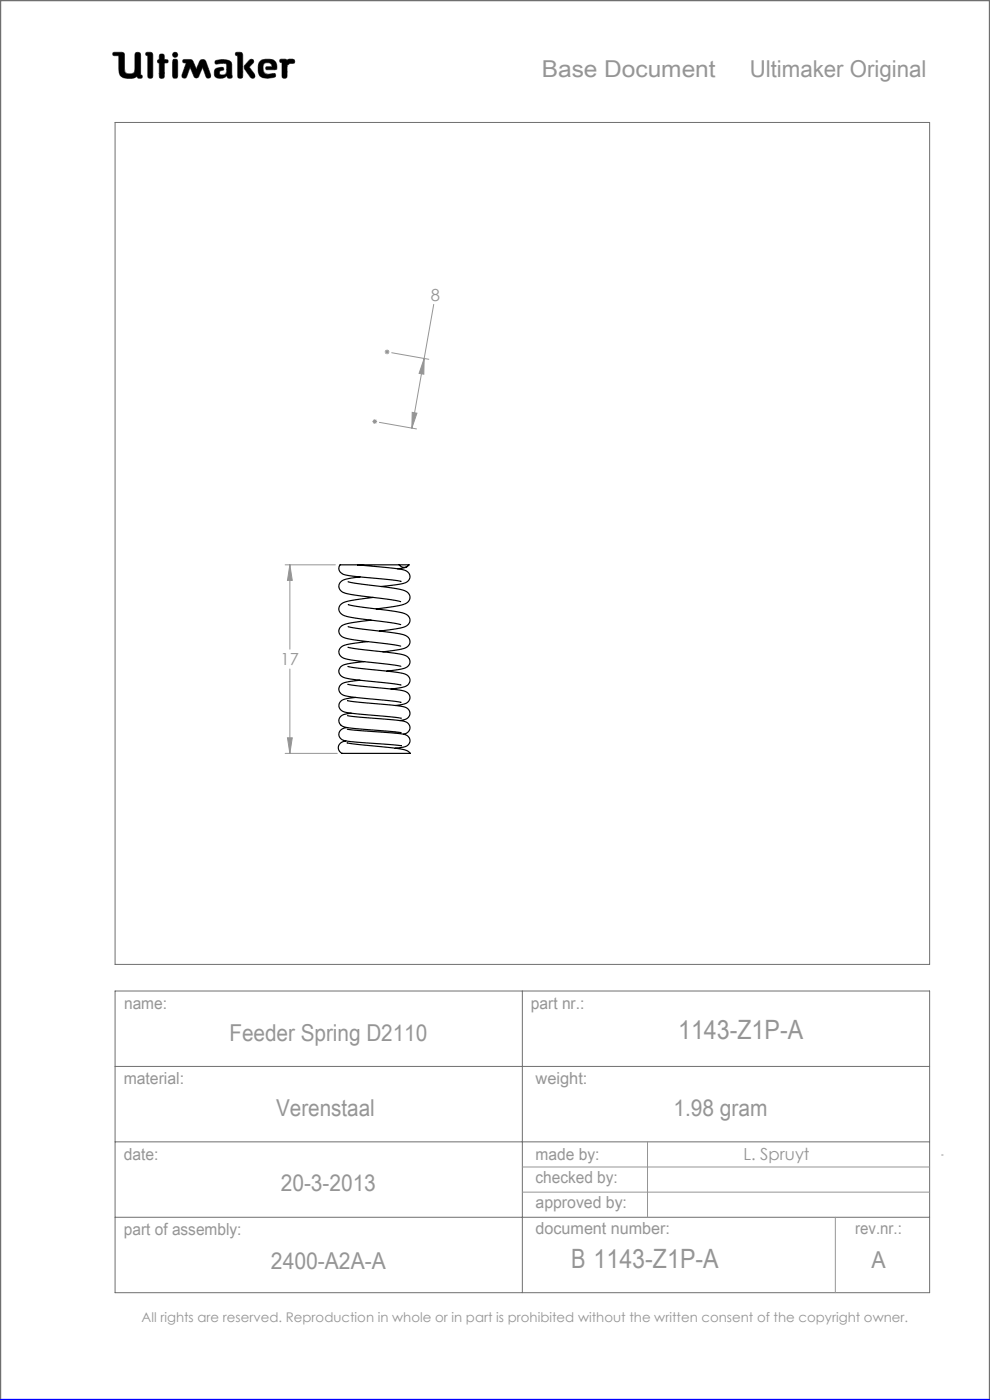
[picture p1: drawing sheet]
<svg xmlns="http://www.w3.org/2000/svg" width="210mm" height="297mm" viewBox="0 0 210 297" stroke-linecap="round" stroke-linejoin="round" font-family="sans-serif">
<g fill="none" stroke="#6f6f6f" stroke-width=".21">
<path d="M24 11.1h1.8l.5 .2 .2 4a1.62 1.62 0 0 0 2 0l.2-4a.65 .65 0 0 1 .7-.2 .65 .65 0 0 1 .4 .6v4.2l.3 .1-.1 .6a.65 .65 0 0 1-.9-.3 4 4 0 0 1-3 .2l-.6-.5-.2-.6-.1-3.6h-1.2l-.1-.3zM29.1 16.2v.1M31 11.1l1.2 .1 .2 .4v4.8a.59 .59 0 0 1-.7 .2 .59 .59 0 0 1-.4-.5v-4.3l-.4-.1zM33.8 13.4h.1M33.8 12.6h.1M33.8 12.6l-.3 .1-.1 .3 .1 .3 .3 .1M33.8 12.6v-1a.59 .59 0 0 1 .7-.1 .59 .59 0 0 1 .4 .5v.6l.6 .1a.4 .4 0 0 1 0 .6l-.6 .1-.1 3.1a.59 .59 0 0 1-.6 .1 .59 .59 0 0 1-.4-.5v-2.7M36.8 12.6h.7l.2 .5v3l-.2 .4-.3 .1-.4-.1-.2-.4v-3zM38.9 12.7l1.3-.1 .6 .2 .8 1.9 .9-2 .6-.1 .4 .1 1.2 3.2v.5l-.4 .2-.4-.1-.9-2.2-.9 2-.5 .3-.3-.2-1-2.1-.7 1.9-.3 .4-.5-.1-.2-.1v-.5l.9-2.6-.7-.1zM42.1 16.2h.1M45.7 12.9a3.6 3.6 0 0 1 3.3 .3l.2 .5v2.1a.53 .53 0 0 1-.2 .8l-.7-.1-.2-.4a1.97 1.97 0 0 1-2.5 .2 1.34 1.34 0 0 1 .4-1.8l1.3-.2 .1 .6a.74 .74 0 0 0-.9 .7 .95 .95 0 0 0 1.4 .1l.2-.6-.1-1.5a2.7 2.7 0 0 0-2 0l-.4-.2zM50.1 11.1l1.2 .1 .2 .4-.1 4.8a.59 .59 0 0 1-.6 .2 .59 .59 0 0 1-.4-.5v-4.3l-.4-.1z"/>
<path d="M52.9 12.8l.4-.2 .4 .1 .1 .4-.9 1.1 1.1 1.5 .1 .6-.2 .3h-.4a5.9 5.9 0 0 1-1.7-2.3l.2-.5zM56.6 14.8h.1M56.6 14.8l-.3-.3 .2-.3 1.2-.1-.2-.5a1.04 1.04 0 0 0-1.7 .5l.2 1.3 .8 .4M56.6 14.8h1.7l.4-.2a1.66 1.66 0 0 0-1.5-2l-1.7 .1a2.65 2.65 0 0 0-.3 3.5 3.5 3.5 0 0 0 3.2 .1l.1-.3-.2-.4-1.5 .2M56.8 15.8h.1M59.5 12.6h1.1l.3 .2a1.21 1.21 0 0 1 1.5-.1l.1 .6-1 .2-.6 .4-.1 2.5a.59 .59 0 0 1-.6 .2 .59 .59 0 0 1-.4-.5v-2.8l-.4-.2zM24.4 26h172.8v178.6h-172.8zM24.4 210.2h172.8v64h-172.8zM110.8 210.2v64M24.4 226.2h172.8M24.4 242.2h172.8M24.4 258.2h172.8"/>
<circle cx="37.2" cy="11.6" r=".56"/>
</g>
<path d="M0 297v-297h210v297" fill="none" stroke="#6f6f6f" stroke-width=".5"/>
<g fill="none" stroke="#959595" stroke-width=".21">
<path d="M81.6 74.7h1M81.8 74.3l.7 .7M82.1 74.2v1M82.5 74.3l-.7 .7M83.1 74.8l7.9 1.4M90 76l-2.6 14.8M90 76l-.1 3.4-1-.2zM92 64.6l-2 11.4M79 89.4h1M79.1 89.1l.7 .7M79.5 88.9v1M79.8 89.1l-.7 .7"/>
<path d="M80.5 89.6l7.8 1.4M87.4 87.5l1 .2-1 3.1zM60.5 119.8h10.6M61.5 119.8v17.9M61.5 119.8l.5 3.3h-1zM60.5 159.8h11M61 156.5h1l-.5 3.3zM61.5 141.9v17.9M110.8 247.6h86.4M110.8 252.9h86.4M137.4 242.2v16M177.2 258.2v16"/>
<path d="M199.7 245h.4"/>
</g>
<path d="M0 297h210" fill="none" stroke="#00f" stroke-width=".5"/>
<path d="M45.7 12.9l-.1 .4 .2 .3 1.7-.2 .6 .2-.1 1.8-.2 .4-.5 .1a.54 .54 0 0 1-.8-.5 .54 .54 0 0 1 .8-.5l.2-.1-.1-.4-.4-.1a1.31 1.31 0 0 0-1.5 .9 1.14 1.14 0 0 0 .3 1.2 1.14 1.14 0 0 0 1.2 .2l.8-.3a.23 .23 0 0 1 .3-.2 .23 .23 0 0 1 .2 .4 .58 .58 0 0 0 .8 .1 .58 .58 0 0 0 .1-.9v-2a1.32 1.32 0 0 0-1.7-1.1zM50 11.2v.5l.4 .1v4.5l.2 .3h.6l.3-.4v-4.7l-.4-.4zM53 12.7l-1.1 1.2-.1 .5 1.4 2.1 .6 .1 .3-.3v-.4l-1.2-1.7 .9-.9v-.4l-.3-.3zM55.1 13a2.66 2.66 0 0 0 .3 3.4l1.4 .2 1.3-.2 .4-.3-.2-.5-1.5 .2-.6-.2-.3-.4-.1-.9a.98 .98 0 0 1 .7-1 .98 .98 0 0 1 1.1 .5l.1 .3-1.2 .1-.1 .4 .2 .2h1.6a.49 .49 0 0 0 .5-.2 .49 .49 0 0 0 0-.6 1.57 1.57 0 0 0-2-1.4h-.9zM59.4 12.6v.5l.4 .2v3l.3 .3h.5l.3-.4v-2.3l.6-.4 .9-.1 .1-.6-.4-.3-.9 .1-.3 .2-.3-.2zM36.7 12.6l-.1 3.7 .2 .3h.6l.3-.4v-3.3l-.3-.3zM36.6 11.6a.56 .56 0 0 0 1.1 0 .56 .56 0 0 0-1.1 0zM33.9 11.6l-.1 1-.3 .2-.1 .3 .4 .3v3l.2 .2h.5l.3-.1 .1-.3v-2.8l.7-.1 .1-.4-.2-.2-.6-.1-.2-1.1zM31 11.2l-.1 .5 .4 .1 .1 4.5 .2 .3h.5l.3-.4v-4.7l-.4-.4zM38.8 12.7v.6h.7l-.9 2.7 .2 .5 .4 .1 .3-.2 .8-2.1 .9 2 .2 .2h.4l.3-.2 .9-2 .8 2.1 .5 .2 .4-.3v-.4l-1-2.8-.3-.4-.5-.1-.4 .2-.9 1.9-.9-2-.5-.1zM24 11.2l-.1 .3 .2 .3h1.1v2.7a1.73 1.73 0 0 0 2.1 2.1 2.42 2.42 0 0 0 1.8-.4l.3 .4h.6l.2-.3-.1-.3-.3-.1v-4.3l-.1-.3-.2-.2h-.6l-.3 .4v3.4a.89 .89 0 0 1-1.3 .8 .81 .81 0 0 1-.9-1.1l-.1-3.3-.5-.2z" fill-rule="evenodd" fill="#000"/>
<g fill="#959595">
<path d="M87.4 87.5l1 .2-1 3.1zM90 76l-.1 3.4-1-.2z"/>
<path d="M61.5 119.8l.5 3.3h-1zM61 156.5h1l-.5 3.3z"/>
</g>
<g fill="none" stroke="#000" stroke-width=".25">
<path d="M75.9 119.8h8.8M84.7 119.8h2a1.26 1.26 0 0 1-2 0zM86.7 119.8v.1M73.8 137.3l6.2 .8a25 25 0 0 1 6.1 1 1.45 1.45 0 0 1 .8 1.7 1.45 1.45 0 0 1-1.5 1.1l-3.4 .5M73.8 123.4l6.6 1a18 18 0 0 1 6 1.2 1.46 1.46 0 0 1 .5 1.6 1.46 1.46 0 0 1-1.3 1l-5.8 1M73.8 132.9l6.8 1a20.5 20.5 0 0 1 5.4 .9 1.43 1.43 0 0 1 1 1.5 1.43 1.43 0 0 1-1.4 1.3l-4.4 .7M73.9 128.3l5.7 .9a23.6 23.6 0 0 1 6.7 1.2 1.48 1.48 0 0 1 .6 1.7 1.48 1.48 0 0 1-1.5 1l-4.9 .8M76.4 122.4a7.6 7.6 0 0 0-4.1 1 1.51 1.51 0 0 0-.2 1.7 1.51 1.51 0 0 0 1.4 .8l9.4 1.3 2.1 .4M78 136.1l-3.4 .4a2.97 2.97 0 0 0-2.7 1.5 1.65 1.65 0 0 0 1.7 1.8l11.4 1.6M78.7 131.6l-4 .5a3.2 3.2 0 0 0-2.7 1.3 1.58 1.58 0 0 0 1.5 2l11.5 1.7M79.2 126.7a21.1 21.1 0 0 0-6.6 1.3 1.46 1.46 0 0 0-.7 1.6 1.46 1.46 0 0 0 1.4 1.1l11.7 1.8M85.1 123.3l-6.9-.7a18.5 18.5 0 0 1-5.6-.9h-.1a1.22 1.22 0 0 1-.6-1.5 .64 .64 0 0 1 1-.4h2.9l4.3 .4a21.1 21.1 0 0 1 6.1 .9 1.43 1.43 0 0 1 .7 1.7 1.43 1.43 0 0 1-1.5 1l-4.6 .6"/>
<path d="M86.4 120.1l-.7 .4-1.4 .2M73.4 157.2a1.41 1.41 0 0 0-1.5 1 1.41 1.41 0 0 0 .7 1.6h14.4a3 3 0 0 0-2.6-1l-10.8-1.2M73.6 154.3a1.45 1.45 0 0 0-1.4 .7 1.45 1.45 0 0 0 0 1.6 3.1 3.1 0 0 0 2.5 .8l10.5 .8M73.7 154.7l6.5 .6a28.2 28.2 0 0 1 6.1 .7 1.34 1.34 0 0 1 .6 1.6 1.34 1.34 0 0 1-1.4 .9l-1.7 .2M73.7 151.8l6.4 .6a24.6 24.6 0 0 1 6.2 .8 1.35 1.35 0 0 1 .6 1.6 1.35 1.35 0 0 1-1.3 1M73.7 148.6l6.4 .7a19.6 19.6 0 0 1 6.3 .9 1.39 1.39 0 0 1 .4 1.6 1.39 1.39 0 0 1-1.4 1l-.6 .1M73.8 145.2l7.2 .8a15.3 15.3 0 0 1 5.4 .9 1.4 1.4 0 0 1 .5 1.6 1.4 1.4 0 0 1-1.4 .9l-1.6 .3M73.8 141.4l8.5 1a8.8 8.8 0 0 1 4.2 .9 1.35 1.35 0 0 1-.1 2.1 8.8 8.8 0 0 1-3.5 .8M74.5 151.3a2.59 2.59 0 0 0-2.5 1.2 1.36 1.36 0 0 0 .4 1.4l.1 .1a21.1 21.1 0 0 0 6.3 .8l6.3 .6M75.4 148l-1.6 .2a1.64 1.64 0 0 0-1.8 2 2.98 2.98 0 0 0 2.6 1.1l10.5 1.1M76.4 144.3l-2.6 .3a1.62 1.62 0 0 0-1.7 2.3 3.3 3.3 0 0 0 2.7 1l10.3 1.1M77.2 140.4l-2.6 .3a3.1 3.1 0 0 0-2.4 .9h-.1a1.47 1.47 0 0 0 0 1.6 1.47 1.47 0 0 0 1.4 .7l11.6 1.4"/>
</g>
<g font-size="5.6" fill="#959595">
<text x="143.8" y="220.3">1143-Z1P-A</text>
<text x="121.1" y="269.1">B 1143-Z1P-A</text>
</g>
<g font-size="4.9" fill="#959595">
<text x="114.9" y="16.3">Base Document</text>
<text x="159" y="16.3">Ultimaker Original</text>
<text x="48.7" y="220.9">Feeder Spring D2110</text>
<text x="58.6" y="236.7">Verenstaal</text>
<text x="142.8" y="236.7">1.98 gram</text>
<text x="59.6" y="252.7">20-3-2013</text>
<text x="57.5" y="269.3">2400-A2A-A</text>
<text x="184.9" y="269.1">A</text>
</g>
<g font-size="3.5" fill="#959595">
<text x="91.4" y="63.8">8</text>
<text x="59.5" y="141.2">17</text>
<text x="26.3" y="214.1">name:</text>
<text x="112.6" y="214">part nr.:</text>
<text x="26.2" y="229.9">material:</text>
<text x="113.6" y="229.9">weight:</text>
<text x="26.3" y="246">date:</text>
<text x="113.6" y="246">made by:</text>
<text x="113.6" y="251.1">checked by:</text>
<text x="157.7" y="246.2">L. Spruyt</text>
<text x="113.6" y="256.3">approved by:</text>
<text x="26.3" y="262">part of assembly:</text>
<text x="113.6" y="261.8">document number:</text>
<text x="181.4" y="261.9">rev.nr.:</text>
</g>
<text font-size="2.8" fill="#959595" x="30" y="280.4">All rights are reserved. Reproduction in whole or in part is prohibited without the written consent of the copyright owner.</text>
</svg>
